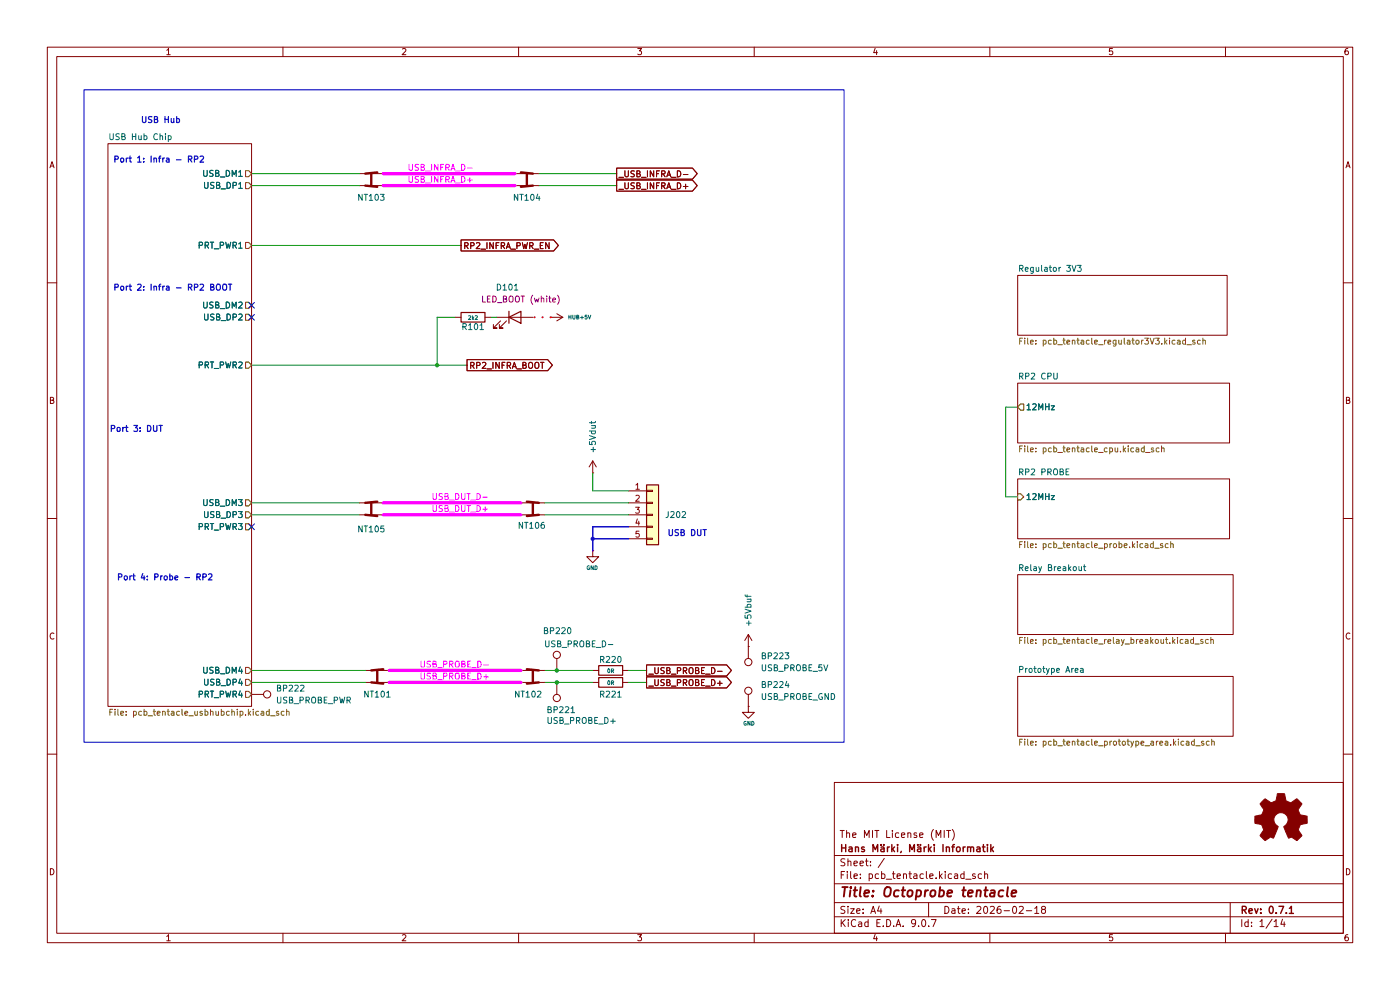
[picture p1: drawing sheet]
(kicad_sch
 (version 20250114)
 (generator "eeschema")
 (generator_version "9.0")
 (paper "A4")
 (title_block
  (title "Octoprobe tentacle")
  (date "2026-02-18")
  (rev "0.7.1")
  (company "Hans Märki, Märki Informatik")
  (comment 1 "The MIT License (MIT)"))
 (lib_symbols
  (symbol "00_project_library:+5Vbuf"
   (power)
   (pin_numbers (hide yes))
   (pin_names
    (offset 0) (hide yes)) (exclude_from_sim no) (in_bom yes) (on_board yes)
   (property "Reference" "#PWR" (at 0 -3.81 0) (effects (font (size 1.27 1.27)) (hide yes)))
   (property "Value" "+5Vbuf" (at 0 3.556 0) (effects (font (size 1.27 1.27))))
   (property "Footprint" "" (at 0 0 0) (effects (font (size 1.27 1.27)) (hide yes)))
   (property "Datasheet" "" (at 0 0 0) (effects (font (size 1.27 1.27)) (hide yes)))
   (property "Description" "" (at 0 0 0) (effects (font (size 1.27 1.27)) (hide yes)))
   (symbol "+5Vbuf_0_1"
    (polyline (pts (xy -0.762 1.27) (xy 0 2.54)) (stroke (width 0) (type default)) (fill (type none)))
    (polyline (pts (xy 0 2.54) (xy 0.762 1.27)) (stroke (width 0) (type default)) (fill (type none)))
    (polyline (pts (xy 0 0) (xy 0 2.54)) (stroke (width 0) (type default)) (fill (type none))))
   (symbol "+5Vbuf_1_1"
    (pin power_in line (at 0 0 90) (length 0) (name "~" (effects (font (size 1.27 1.27)))) (number "1" (effects (font (size 1.27 1.27))))))
   (embedded_fonts no))
  (symbol "00_project_library:+5Vdut"
   (power)
   (pin_numbers (hide yes))
   (pin_names
    (offset 0) (hide yes)) (exclude_from_sim no) (in_bom yes) (on_board yes)
   (property "Reference" "#PWR" (at 0 -3.81 0) (effects (font (size 1.27 1.27)) (hide yes)))
   (property "Value" "+5Vdut" (at 0 3.556 0) (effects (font (size 1.27 1.27))))
   (property "Footprint" "" (at 0 0 0) (effects (font (size 1.27 1.27)) (hide yes)))
   (property "Datasheet" "" (at 0 0 0) (effects (font (size 1.27 1.27)) (hide yes)))
   (property "Description" "" (at 0 0 0) (effects (font (size 1.27 1.27)) (hide yes)))
   (symbol "+5Vdut_0_1"
    (polyline (pts (xy -0.762 1.27) (xy 0 2.54)) (stroke (width 0) (type default)) (fill (type none)))
    (polyline (pts (xy 0 2.54) (xy 0.762 1.27)) (stroke (width 0) (type default)) (fill (type none)))
    (polyline (pts (xy 0 0) (xy 0 2.54)) (stroke (width 0) (type default)) (fill (type none))))
   (symbol "+5Vdut_1_1"
    (pin power_in line (at 0 0 90) (length 0) (name "~" (effects (font (size 1.27 1.27)))) (number "1" (effects (font (size 1.27 1.27))))))
   (embedded_fonts no))
  (symbol "00_project_library:HUB+5V"
   (power)
   (pin_numbers (hide yes))
   (pin_names
    (offset 0) (hide yes)) (exclude_from_sim no) (in_bom yes) (on_board yes)
   (property "Reference" "#PWR" (at 0 -3.81 0) (effects (font (size 1.27 1.27)) (hide yes)))
   (property "Value" "HUB+5V" (at 0 3.556 0) (effects (font (size 1.27 1.27))))
   (property "Footprint" "" (at 0 0 0) (effects (font (size 1.27 1.27)) (hide yes)))
   (property "Datasheet" "" (at 0 0 0) (effects (font (size 1.27 1.27)) (hide yes)))
   (property "Description" "" (at 0 0 0) (effects (font (size 1.27 1.27)) (hide yes)))
   (symbol "HUB+5V_0_1"
    (polyline (pts (xy -0.762 1.27) (xy 0 2.54)) (stroke (width 0) (type default)) (fill (type none)))
    (polyline (pts (xy 0 2.54) (xy 0.762 1.27)) (stroke (width 0) (type default)) (fill (type none)))
    (polyline (pts (xy 0 0) (xy 0 2.54)) (stroke (width 0) (type default)) (fill (type none))))
   (symbol "HUB+5V_1_1"
    (pin power_in line (at 0 0 90) (length 0) (name "~" (effects (font (size 1.27 1.27)))) (number "1" (effects (font (size 1.27 1.27))))))
   (embedded_fonts no))
  (symbol "00_project_library:LED WHITE"
   (pin_numbers (hide yes))
   (pin_names
    (offset 1.016) (hide yes)) (exclude_from_sim no) (in_bom yes) (on_board yes)
   (property "Reference" "D" (at 0 2.54 0) (effects (font (size 1.27 1.27))))
   (property "Value" "LED WHITE" (at 0 -2.54 0) (effects (font (size 1.27 1.27))))
   (property "Footprint" "LED_SMD:LED_0805_2012Metric" (at 0 0 0) (effects (font (size 1.27 1.27)) (hide yes)))
   (property "Datasheet" "~" (at 0 0 0) (effects (font (size 1.27 1.27)) (hide yes)))
   (property "Description" "Light emitting diode" (at 0 0 0) (effects (font (size 1.27 1.27)) (hide yes)))
   (property "JLC" "C34499" (at 0 0 0) (effects (font (size 1.27 1.27)) (hide yes)))
   (symbol "LED WHITE_0_1"
    (polyline (pts (xy -3.048 -0.762) (xy -4.572 -2.286) (xy -3.81 -2.286) (xy -4.572 -2.286) (xy -4.572 -1.524)) (stroke (width 0) (type default)) (fill (type none)))
    (polyline (pts (xy -1.778 -0.762) (xy -3.302 -2.286) (xy -2.54 -2.286) (xy -3.302 -2.286) (xy -3.302 -1.524)) (stroke (width 0) (type default)) (fill (type none)))
    (polyline (pts (xy -1.27 0) (xy 1.27 0)) (stroke (width 0) (type default)) (fill (type none)))
    (polyline (pts (xy -1.27 -1.27) (xy -1.27 1.27)) (stroke (width 0.254) (type default)) (fill (type none)))
    (polyline (pts (xy 1.27 -1.27) (xy 1.27 1.27) (xy -1.27 0) (xy 1.27 -1.27)) (stroke (width 0.254) (type default)) (fill (type none))))
   (symbol "LED WHITE_1_1"
    (pin passive line (at -3.81 0 0) (length 2.54) (name "K" (effects (font (size 1.27 1.27)))) (number "1" (effects (font (size 1.27 1.27)))))
    (pin passive line (at 3.81 0 180) (length 2.54) (name "A" (effects (font (size 1.27 1.27)))) (number "2" (effects (font (size 1.27 1.27))))))
   (embedded_fonts no))
  (symbol "00_project_library:octoprobe_NetTie_USB_Differential"
   (pin_numbers (hide yes))
   (pin_names
    (offset 0) (hide yes)) (exclude_from_sim no) (in_bom no) (on_board yes)
   (property "Reference" "NT" (at 0 1.27 0) (effects (font (size 1.27 1.27))))
   (property "Value" "octoprobe_NetTie_USB_Differential" (at -5.08 -10.16 0) (effects (font (size 1.27 1.27)) (hide yes)))
   (property "Footprint" "00_project_library:octoprobe_NetTie_USB_Differential" (at -5.08 -7.62 0) (effects (font (size 1.27 1.27)) (hide yes)))
   (property "Datasheet" "~" (at 0 0 0) (effects (font (size 1.27 1.27)) (hide yes)))
   (property "Description" "Net tie, 4 pins" (at 6.35 -12.7 0) (effects (font (size 1.27 1.27)) (hide yes)))
   (symbol "octoprobe_NetTie_USB_Differential_0_1"
    (polyline (pts (xy -1.27 0) (xy 1.27 0.254)) (stroke (width 0.508) (type default)) (fill (type none)))
    (polyline (pts (xy -1.27 -2.54) (xy 1.27 -2.794)) (stroke (width 0.508) (type default)) (fill (type none)))
    (polyline (pts (xy 0 -2.54) (xy 0 0)) (stroke (width 0.508) (type default)) (fill (type none))))
   (symbol "octoprobe_NetTie_USB_Differential_1_1"
    (pin passive line (at -2.54 0 0) (length 2.54) (name "1" (effects (font (size 1.27 1.27)))) (number "1" (effects (font (size 1.27 1.27)))))
    (pin passive line (at -2.54 -2.54 0) (length 2.54) (name "3" (effects (font (size 1.27 1.27)))) (number "3" (effects (font (size 1.27 1.27)))))
    (pin passive line (at 2.54 0 180) (length 2.54) (name "2" (effects (font (size 1.27 1.27)))) (number "2" (effects (font (size 1.27 1.27)))))
    (pin passive line (at 2.54 -2.54 180) (length 2.54) (name "4" (effects (font (size 1.27 1.27)))) (number "4" (effects (font (size 1.27 1.27))))))
   (embedded_fonts no))
  (symbol "00_project_library:octoprobe_breakout_BP"
   (pin_numbers (hide yes))
   (pin_names
    (offset 0.762) (hide yes)) (exclude_from_sim no) (in_bom yes) (on_board yes)
   (property "Reference" "BP" (at 0 6.858 0) (effects (font (size 1.27 1.27))))
   (property "Value" "octoprobe_prototype_board" (at 0 5.08 0) (effects (font (size 1.27 1.27))))
   (property "Footprint" "00_project_library:octoprobe_breakout_PB" (at 5.08 0 0) (effects (font (size 1.27 1.27)) (hide yes)))
   (property "Datasheet" "https://www.roth-elektronik.com/de/produkte/detail/artnr/RE233-LF/category/Laborkarten+Dual+Inline" (at 5.08 0 0) (effects (font (size 1.27 1.27)) (hide yes)))
   (property "Description" "Octoprobe Prototype Board" (at 0 0 0) (effects (font (size 1.27 1.27)) (hide yes)))
   (symbol "octoprobe_breakout_BP_0_1"
    (circle (center 0 3.302) (radius 0.762) (stroke (width 0) (type default)) (fill (type none))))
   (symbol "octoprobe_breakout_BP_1_1"
    (pin passive line (at 0 0 90) (length 2.54) (name "1" (effects (font (size 1.27 1.27)))) (number "1" (effects (font (size 1.27 1.27))))))
   (embedded_fonts no))
  (symbol "Connector_Generic:Conn_01x05"
   (pin_names
    (offset 1.016) (hide yes)) (exclude_from_sim no) (in_bom yes) (on_board yes)
   (property "Reference" "J" (at 0 7.62 0) (effects (font (size 1.27 1.27))))
   (property "Value" "Conn_01x05" (at 0 -7.62 0) (effects (font (size 1.27 1.27))))
   (property "Footprint" "" (at 0 0 0) (effects (font (size 1.27 1.27)) (hide yes)))
   (property "Datasheet" "~" (at 0 0 0) (effects (font (size 1.27 1.27)) (hide yes)))
   (property "Description" "Generic connector, single row, 01x05, script generated (kicad-library-utils/schlib/autogen/connector/)" (at 0 0 0) (effects (font (size 1.27 1.27)) (hide yes)))
   (symbol "Conn_01x05_1_1"
    (rectangle (start -1.27 6.35) (end 1.27 -6.35) (stroke (width 0.254) (type default)) (fill (type background)))
    (rectangle (start -1.27 5.207) (end 0 4.953) (stroke (width 0.1524) (type default)) (fill (type none)))
    (rectangle (start -1.27 2.667) (end 0 2.413) (stroke (width 0.1524) (type default)) (fill (type none)))
    (rectangle (start -1.27 0.127) (end 0 -0.127) (stroke (width 0.1524) (type default)) (fill (type none)))
    (rectangle (start -1.27 -2.413) (end 0 -2.667) (stroke (width 0.1524) (type default)) (fill (type none)))
    (rectangle (start -1.27 -4.953) (end 0 -5.207) (stroke (width 0.1524) (type default)) (fill (type none)))
    (pin passive line (at -5.08 5.08 0) (length 3.81) (name "Pin_1" (effects (font (size 1.27 1.27)))) (number "1" (effects (font (size 1.27 1.27)))))
    (pin passive line (at -5.08 2.54 0) (length 3.81) (name "Pin_2" (effects (font (size 1.27 1.27)))) (number "2" (effects (font (size 1.27 1.27)))))
    (pin passive line (at -5.08 0 0) (length 3.81) (name "Pin_3" (effects (font (size 1.27 1.27)))) (number "3" (effects (font (size 1.27 1.27)))))
    (pin passive line (at -5.08 -2.54 0) (length 3.81) (name "Pin_4" (effects (font (size 1.27 1.27)))) (number "4" (effects (font (size 1.27 1.27)))))
    (pin passive line (at -5.08 -5.08 0) (length 3.81) (name "Pin_5" (effects (font (size 1.27 1.27)))) (number "5" (effects (font (size 1.27 1.27))))))
   (embedded_fonts no))
  (symbol "Device:R"
   (pin_numbers (hide yes))
   (pin_names
    (offset 0)) (exclude_from_sim no) (in_bom yes) (on_board yes)
   (property "Reference" "R" (at 2.032 0 90) (effects (font (size 1.27 1.27))))
   (property "Value" "R" (at 0 0 90) (effects (font (size 1.27 1.27))))
   (property "Footprint" "" (at -1.778 0 90) (effects (font (size 1.27 1.27)) (hide yes)))
   (property "Datasheet" "~" (at 0 0 0) (effects (font (size 1.27 1.27)) (hide yes)))
   (property "Description" "Resistor" (at 0 0 0) (effects (font (size 1.27 1.27)) (hide yes)))
   (symbol "R_0_1"
    (rectangle (start -1.016 -2.54) (end 1.016 2.54) (stroke (width 0.254) (type default)) (fill (type none))))
   (symbol "R_1_1"
    (pin passive line (at 0 3.81 270) (length 1.27) (name "~" (effects (font (size 1.27 1.27)))) (number "1" (effects (font (size 1.27 1.27)))))
    (pin passive line (at 0 -3.81 90) (length 1.27) (name "~" (effects (font (size 1.27 1.27)))) (number "2" (effects (font (size 1.27 1.27))))))
   (embedded_fonts no))
  (symbol "Graphic:Logo_Open_Hardware_Small" (exclude_from_sim no) (in_bom no) (on_board no)
   (property "Reference" "#SYM" (at 0 6.985 0) (effects (font (size 1.27 1.27)) (hide yes)))
   (property "Value" "Logo_Open_Hardware_Small" (at 0 -5.715 0) (effects (font (size 1.27 1.27)) (hide yes)))
   (property "Footprint" "" (at 0 0 0) (effects (font (size 1.27 1.27)) (hide yes)))
   (property "Datasheet" "~" (at 0 0 0) (effects (font (size 1.27 1.27)) (hide yes)))
   (property "Description" "Open Hardware logo, small" (at 0 0 0) (effects (font (size 1.27 1.27)) (hide yes)))
   (property "Sim.Enable" "0" (at 0 0 0) (effects (font (size 1.27 1.27)) (hide yes)))
   (symbol "Logo_Open_Hardware_Small_0_1"
    (polyline (pts (xy 3.3528 -4.3434) (xy 3.302 -4.318) (xy 3.175 -4.2418) (xy 2.9972 -4.1148) (xy 2.7686 -3.9624) (xy 2.54 -3.81) (xy 2.3622 -3.7084) (xy 2.2352 -3.6068) (xy 2.1844 -3.5814) (xy 2.159 -3.6068) (xy 2.0574 -3.6576) (xy 1.905 -3.7338) (xy 1.8034 -3.7846) (xy 1.6764 -3.8354) (xy 1.6002 -3.8354) (xy 1.6002 -3.8354) (xy 1.5494 -3.7338) (xy 1.4732 -3.5306) (xy 1.3462 -3.302) (xy 1.2446 -3.0226) (xy 1.1176 -2.7178) (xy 0.9652 -2.413) (xy 0.8636 -2.1082) (xy 0.7366 -1.8288) (xy 0.6604 -1.6256) (xy 0.6096 -1.4732) (xy 0.5842 -1.397) (xy 0.5842 -1.397) (xy 0.6604 -1.3208) (xy 0.7874 -1.2446) (xy 1.0414 -1.016) (xy 1.2954 -0.6858) (xy 1.4478 -0.3302) (xy 1.524 0.0762) (xy 1.4732 0.4572) (xy 1.3208 0.8128) (xy 1.0668 1.143) (xy 0.762 1.3716) (xy 0.4064 1.524) (xy 0 1.5748) (xy -0.381 1.5494) (xy -0.7366 1.397) (xy -1.0668 1.143) (xy -1.2192 0.9906) (xy -1.397 0.6604) (xy -1.524 0.3048) (xy -1.524 0.2286) (xy -1.4986 -0.1778) (xy -1.397 -0.5334) (xy -1.1938 -0.8636) (xy -0.9144 -1.143) (xy -0.8636 -1.1684) (xy -0.7366 -1.27) (xy -0.635 -1.3462) (xy -0.5842 -1.397) (xy -1.0668 -2.5908) (xy -1.143 -2.794) (xy -1.2954 -3.1242) (xy -1.397 -3.4036) (xy -1.4986 -3.6322) (xy -1.5748 -3.7846) (xy -1.6002 -3.8354) (xy -1.6002 -3.8354) (xy -1.651 -3.8354) (xy -1.7272 -3.81) (xy -1.905 -3.7338) (xy -2.0066 -3.683) (xy -2.1336 -3.6068) (xy -2.2098 -3.5814) (xy -2.2606 -3.6068) (xy -2.3622 -3.683) (xy -2.54 -3.81) (xy -2.7686 -3.9624) (xy -2.9718 -4.0894) (xy -3.1496 -4.2164) (xy -3.302 -4.318) (xy -3.3528 -4.3434) (xy -3.3782 -4.3434) (xy -3.429 -4.318) (xy -3.5306 -4.2164) (xy -3.7084 -4.064) (xy -3.937 -3.8354) (xy -3.9624 -3.81) (xy -4.1656 -3.6068) (xy -4.318 -3.4544) (xy -4.4196 -3.3274) (xy -4.445 -3.2766) (xy -4.445 -3.2766) (xy -4.4196 -3.2258) (xy -4.318 -3.0734) (xy -4.2164 -2.8956) (xy -4.064 -2.667) (xy -3.6576 -2.0828) (xy -3.8862 -1.5494) (xy -3.937 -1.3716) (xy -4.0386 -1.1684) (xy -4.0894 -1.0414) (xy -4.1148 -0.9652) (xy -4.191 -0.9398) (xy -4.318 -0.9144) (xy -4.5466 -0.8636) (xy -4.8006 -0.8128) (xy -5.0546 -0.7874) (xy -5.2578 -0.7366) (xy -5.4356 -0.7112) (xy -5.5118 -0.6858) (xy -5.5118 -0.6858) (xy -5.5372 -0.635) (xy -5.5372 -0.5588) (xy -5.5372 -0.4318) (xy -5.5626 -0.2286) (xy -5.5626 0.0762) (xy -5.5626 0.127) (xy -5.5372 0.4064) (xy -5.5372 0.635) (xy -5.5372 0.762) (xy -5.5372 0.8382) (xy -5.5372 0.8382) (xy -5.461 0.8382) (xy -5.3086 0.889) (xy -5.08 0.9144) (xy -4.826 0.9652) (xy -4.8006 0.9906) (xy -4.5466 1.0414) (xy -4.318 1.0668) (xy -4.1656 1.1176) (xy -4.0894 1.143) (xy -4.0894 1.143) (xy -4.0386 1.2446) (xy -3.9624 1.4224) (xy -3.8608 1.6256) (xy -3.7846 1.8288) (xy -3.7084 2.0066) (xy -3.6576 2.159) (xy -3.6322 2.2098) (xy -3.6322 2.2098) (xy -3.683 2.286) (xy -3.7592 2.413) (xy -3.8862 2.5908) (xy -4.064 2.8194) (xy -4.064 2.8448) (xy -4.2164 3.0734) (xy -4.3434 3.2512) (xy -4.4196 3.3782) (xy -4.445 3.4544) (xy -4.445 3.4544) (xy -4.3942 3.5052) (xy -4.2926 3.6322) (xy -4.1148 3.81) (xy -3.937 4.0132) (xy -3.8608 4.064) (xy -3.6576 4.2926) (xy -3.5052 4.4196) (xy -3.4036 4.4958) (xy -3.3528 4.5212) (xy -3.3528 4.5212) (xy -3.302 4.4704) (xy -3.1496 4.3688) (xy -2.9718 4.2418) (xy -2.7432 4.0894) (xy -2.7178 4.0894) (xy -2.4892 3.937) (xy -2.3114 3.81) (xy -2.1844 3.7084) (xy -2.1336 3.683) (xy -2.1082 3.683) (xy -2.032 3.7084) (xy -1.8542 3.7592) (xy -1.6764 3.8354) (xy -1.4732 3.937) (xy -1.27 4.0132) (xy -1.143 4.064) (xy -1.0668 4.1148) (xy -1.0668 4.1148) (xy -1.0414 4.191) (xy -1.016 4.3434) (xy -0.9652 4.572) (xy -0.9144 4.8514) (xy -0.889 4.9022) (xy -0.8382 5.1562) (xy -0.8128 5.3848) (xy -0.7874 5.5372) (xy -0.762 5.588) (xy -0.7112 5.6134) (xy -0.5842 5.6134) (xy -0.4064 5.6134) (xy -0.1524 5.6134) (xy 0.0762 5.6134) (xy 0.3302 5.6134) (xy 0.5334 5.6134) (xy 0.6858 5.588) (xy 0.7366 5.588) (xy 0.7366 5.588) (xy 0.762 5.5118) (xy 0.8128 5.334) (xy 0.8382 5.1054) (xy 0.9144 4.826) (xy 0.9144 4.7752) (xy 0.9652 4.5212) (xy 1.016 4.2926) (xy 1.0414 4.1402) (xy 1.0668 4.0894) (xy 1.0668 4.0894) (xy 1.1938 4.0386) (xy 1.3716 3.9624) (xy 1.5748 3.8608) (xy 2.0828 3.6576) (xy 2.7178 4.0894) (xy 2.7686 4.1402) (xy 2.9972 4.2926) (xy 3.175 4.4196) (xy 3.302 4.4958) (xy 3.3782 4.5212) (xy 3.3782 4.5212) (xy 3.429 4.4704) (xy 3.556 4.3434) (xy 3.7338 4.191) (xy 3.9116 3.9878) (xy 4.064 3.8354) (xy 4.2418 3.6576) (xy 4.3434 3.556) (xy 4.4196 3.4798) (xy 4.4196 3.429) (xy 4.4196 3.4036) (xy 4.3942 3.3274) (xy 4.2926 3.2004) (xy 4.1656 2.9972) (xy 4.0132 2.794) (xy 3.8862 2.5908) (xy 3.7592 2.3876) (xy 3.6576 2.2352) (xy 3.6322 2.159) (xy 3.6322 2.1336) (xy 3.683 2.0066) (xy 3.7592 1.8288) (xy 3.8608 1.6002) (xy 4.064 1.1176) (xy 4.3942 1.0414) (xy 4.5974 1.016) (xy 4.8768 0.9652) (xy 5.1308 0.9144) (xy 5.5372 0.8382) (xy 5.5626 -0.6604) (xy 5.4864 -0.6858) (xy 5.4356 -0.6858) (xy 5.2832 -0.7366) (xy 5.0546 -0.762) (xy 4.8006 -0.8128) (xy 4.5974 -0.8636) (xy 4.3688 -0.9144) (xy 4.2164 -0.9398) (xy 4.1402 -0.9398) (xy 4.1148 -0.9652) (xy 4.064 -1.0668) (xy 3.9878 -1.2446) (xy 3.9116 -1.4478) (xy 3.81 -1.651) (xy 3.7338 -1.8542) (xy 3.683 -2.0066) (xy 3.6576 -2.0828) (xy 3.683 -2.1336) (xy 3.7846 -2.2606) (xy 3.8862 -2.4638) (xy 4.0386 -2.667) (xy 4.191 -2.8956) (xy 4.318 -3.0734) (xy 4.3942 -3.2004) (xy 4.445 -3.2766) (xy 4.4196 -3.3274) (xy 4.3434 -3.429) (xy 4.1656 -3.5814) (xy 3.937 -3.8354) (xy 3.8862 -3.8608) (xy 3.683 -4.064) (xy 3.5306 -4.2164) (xy 3.4036 -4.318) (xy 3.3528 -4.3434)) (stroke (width 0) (type default)) (fill (type outline))))
   (embedded_fonts no))
  (symbol "power:GND"
   (power)
   (pin_numbers (hide yes))
   (pin_names
    (offset 0) (hide yes)) (exclude_from_sim no) (in_bom yes) (on_board yes)
   (property "Reference" "#PWR" (at 0 -6.35 0) (effects (font (size 1.27 1.27)) (hide yes)))
   (property "Value" "GND" (at 0 -3.81 0) (effects (font (size 1.27 1.27))))
   (property "Footprint" "" (at 0 0 0) (effects (font (size 1.27 1.27)) (hide yes)))
   (property "Datasheet" "" (at 0 0 0) (effects (font (size 1.27 1.27)) (hide yes)))
   (property "Description" "Power symbol creates a global label with name \"GND\" , ground" (at 0 0 0) (effects (font (size 1.27 1.27)) (hide yes)))
   (symbol "GND_0_1"
    (polyline (pts (xy 0 0) (xy 0 -1.27) (xy 1.27 -1.27) (xy 0 -2.54) (xy -1.27 -1.27) (xy 0 -1.27)) (stroke (width 0) (type default)) (fill (type none))))
   (symbol "GND_1_1"
    (pin power_in line (at 0 0 270) (length 0) (name "~" (effects (font (size 1.27 1.27)))) (number "1" (effects (font (size 1.27 1.27))))))
   (embedded_fonts no)))
 (rectangle
  (start 17.78 19.05)
  (end 179.07 157.48)
  (stroke (width 0) (type default))
  (fill (type none)))
 (text "Port 2: Infra - RP2 BOOT"
  (exclude_from_sim no)
  (at 23.876 61.976 0)
  (effects (font (size 1.27 1.27) (thickness 0.254)
    (bold yes)) (justify left bottom)))
 (text "Port 4: Probe - RP2"
  (exclude_from_sim no)
  (at 24.638 123.444 0)
  (effects (font (size 1.27 1.27) (thickness 0.254)
    (bold yes)) (justify left bottom)))
 (text "Port 3: DUT"
  (exclude_from_sim no)
  (at 23.114 91.948 0)
  (effects (font (size 1.27 1.27) (thickness 0.254)
    (bold yes)) (justify left bottom)))
 (text "USB DUT"
  (exclude_from_sim no)
  (at 145.796 114.046 0)
  (effects (font (size 1.27 1.27) (thickness 0.254)
    (bold yes)) (justify bottom)))
 (text "Port 1: Infra - RP2"
  (exclude_from_sim no)
  (at 23.876 34.798 0)
  (effects (font (size 1.27 1.27) (thickness 0.254)
    (bold yes)) (justify left bottom)))
 (text "USB Hub"
  (exclude_from_sim no)
  (at 29.718 26.416 0)
  (effects (font (size 1.27 1.27) (thickness 0.254)
    (bold yes)) (justify left bottom)))
 (junction
  (at 118.11 144.78)
  (diameter 0)
  (color 0 0 0 0))
 (junction
  (at 125.73 114.3)
  (diameter 0)
  (color 0 0 0 0))
 (junction
  (at 118.11 142.24)
  (diameter 0)
  (color 0 0 0 0))
 (junction
  (at 92.71 77.47)
  (diameter 0)
  (color 0 0 0 0))
 (no_connect
  (at 53.34 67.31))
 (no_connect
  (at 53.34 64.77))
 (no_connect
  (at 53.34 111.76))
 (wire
  (pts (xy 97.79 52.07) (xy 53.34 52.07))
  (stroke (width 0) (type default)))
 (wire
  (pts (xy 81.28 39.37) (xy 109.22 39.37))
  (stroke (width 0) (type default)))
 (wire
  (pts (xy 125.73 104.14) (xy 133.35 104.14))
  (stroke (width 0) (type default)))
 (wire
  (pts (xy 213.36 86.36) (xy 213.36 105.41))
  (stroke (width 0) (type default)))
 (wire
  (pts (xy 125.73 111.76) (xy 125.73 114.3))
  (stroke (width 0) (type default)))
 (wire
  (pts (xy 213.36 86.36) (xy 215.9 86.36))
  (stroke (width 0) (type default)))
 (wire
  (pts (xy 53.34 106.68) (xy 76.2 106.68))
  (stroke (width 0) (type default)))
 (wire
  (pts (xy 92.71 67.31) (xy 92.71 77.47))
  (stroke (width 0) (type default)))
 (wire
  (pts (xy 118.11 142.24) (xy 125.73 142.24))
  (stroke (width 0) (type default)))
 (wire
  (pts (xy 92.71 77.47) (xy 99.06 77.47))
  (stroke (width 0) (type default)))
 (wire
  (pts (xy 81.28 109.22) (xy 110.49 109.22))
  (stroke (width 0) (type default)))
 (wire
  (pts (xy 82.55 142.24) (xy 110.49 142.24))
  (stroke (width 0) (type default)))
 (wire
  (pts (xy 115.57 109.22) (xy 133.35 109.22))
  (stroke (width 0) (type default)))
 (wire
  (pts (xy 53.34 77.47) (xy 92.71 77.47))
  (stroke (width 0) (type default)))
 (wire
  (pts (xy 125.73 111.76) (xy 133.35 111.76))
  (stroke (width 0) (type default)))
 (wire
  (pts (xy 82.55 144.78) (xy 110.49 144.78))
  (stroke (width 0) (type default)))
 (wire
  (pts (xy 133.35 144.78) (xy 137.16 144.78))
  (stroke (width 0) (type default)))
 (wire
  (pts (xy 53.34 36.83) (xy 76.2 36.83))
  (stroke (width 0) (type default)))
 (wire
  (pts (xy 116.84 67.31) (xy 113.03 67.31))
  (stroke (width 0) (type default)))
 (wire
  (pts (xy 81.28 106.68) (xy 110.49 106.68))
  (stroke (width 0) (type default)))
 (wire
  (pts (xy 125.73 100.33) (xy 125.73 104.14))
  (stroke (width 0) (type default)))
 (wire
  (pts (xy 105.41 67.31) (xy 104.14 67.31))
  (stroke (width 0) (type default)))
 (wire
  (pts (xy 125.73 114.3) (xy 125.73 116.84))
  (stroke (width 0) (type default)))
 (wire
  (pts (xy 213.36 105.41) (xy 215.9 105.41))
  (stroke (width 0) (type default)))
 (wire
  (pts (xy 81.28 36.83) (xy 109.22 36.83))
  (stroke (width 0) (type default)))
 (wire
  (pts (xy 133.35 142.24) (xy 137.16 142.24))
  (stroke (width 0) (type default)))
 (wire
  (pts (xy 114.3 39.37) (xy 130.81 39.37))
  (stroke (width 0) (type default)))
 (wire
  (pts (xy 53.34 39.37) (xy 76.2 39.37))
  (stroke (width 0) (type default)))
 (wire
  (pts (xy 53.34 144.78) (xy 77.47 144.78))
  (stroke (width 0) (type default)))
 (wire
  (pts (xy 53.34 109.22) (xy 76.2 109.22))
  (stroke (width 0) (type default)))
 (wire
  (pts (xy 114.3 36.83) (xy 130.81 36.83))
  (stroke (width 0) (type default)))
 (wire
  (pts (xy 53.34 142.24) (xy 77.47 142.24))
  (stroke (width 0) (type default)))
 (wire
  (pts (xy 118.11 144.78) (xy 125.73 144.78))
  (stroke (width 0) (type default)))
 (wire
  (pts (xy 115.57 144.78) (xy 118.11 144.78))
  (stroke (width 0) (type default)))
 (wire
  (pts (xy 125.73 114.3) (xy 133.35 114.3))
  (stroke (width 0) (type default)))
 (wire
  (pts (xy 115.57 142.24) (xy 118.11 142.24))
  (stroke (width 0) (type default)))
 (wire
  (pts (xy 92.71 67.31) (xy 96.52 67.31))
  (stroke (width 0) (type default)))
 (wire
  (pts (xy 115.57 106.68) (xy 133.35 106.68))
  (stroke (width 0) (type default)))
 (label "USB_INFRA_D-"
  (at 86.36 36.83 0)
  (effects (font (size 1.27 1.27)) (justify left bottom)))
 (label "USB_PROBE_D+"
  (at 88.9 144.78 0)
  (effects (font (size 1.27 1.27)) (justify left bottom)))
 (label "USB_PROBE_D-"
  (at 88.9 142.24 0)
  (effects (font (size 1.27 1.27)) (justify left bottom)))
 (label "USB_DUT_D-"
  (at 91.44 106.68 0)
  (effects (font (size 1.27 1.27)) (justify left bottom)))
 (label "USB_INFRA_D+"
  (at 86.36 39.37 0)
  (effects (font (size 1.27 1.27)) (justify left bottom)))
 (label "USB_DUT_D+"
  (at 91.44 109.22 0)
  (effects (font (size 1.27 1.27)) (justify left bottom)))
 (global_label "RP2_INFRA_PWR_EN"
  (shape output)
  (at 97.79 52.07 0)
  (fields_autoplaced yes)
  (effects (font (size 1.27 1.27)) (justify left))
  (property "Intersheetrefs" "${INTERSHEET_REFS}" (at 119.376 52.07 0) (effects (font (size 1.27 1.27)) (justify left) (hide yes))))
 (global_label "_USB_PROBE_D-"
  (shape output)
  (at 137.16 142.24 0)
  (fields_autoplaced yes)
  (effects (font (size 1.27 1.27)) (justify left))
  (property "Intersheetrefs" "${INTERSHEET_REFS}" (at 154.9964 142.24 0) (effects (font (size 1.27 1.27)) (justify left) (hide yes))))
 (global_label "_USB_PROBE_D+"
  (shape output)
  (at 137.16 144.78 0)
  (fields_autoplaced yes)
  (effects (font (size 1.27 1.27)) (justify left))
  (property "Intersheetrefs" "${INTERSHEET_REFS}" (at 154.9964 144.78 0) (effects (font (size 1.27 1.27)) (justify left) (hide yes))))
 (global_label "_USB_INFRA_D+"
  (shape output)
  (at 130.81 39.37 0)
  (fields_autoplaced yes)
  (effects (font (size 1.27 1.27)) (justify left))
  (property "Intersheetrefs" "${INTERSHEET_REFS}" (at 147.7394 39.37 0) (effects (font (size 1.27 1.27)) (justify left) (hide yes))))
 (global_label "RP2_INFRA_BOOT"
  (shape output)
  (at 99.06 77.47 0)
  (fields_autoplaced yes)
  (effects (font (size 1.27 1.27)) (justify left))
  (property "Intersheetrefs" "${INTERSHEET_REFS}" (at 118.1061 77.47 0) (effects (font (size 1.27 1.27)) (justify left) (hide yes))))
 (global_label "_USB_INFRA_D-"
  (shape output)
  (at 130.81 36.83 0)
  (fields_autoplaced yes)
  (effects (font (size 1.27 1.27)) (justify left))
  (property "Intersheetrefs" "${INTERSHEET_REFS}" (at 147.7394 36.83 0) (effects (font (size 1.27 1.27)) (justify left) (hide yes))))
 (symbol
  (lib_id "00_project_library:octoprobe_breakout_BP")
  (at 158.75 137.16 180)
  (unit 1)
  (exclude_from_sim no)
  (in_bom no)
  (on_board yes)
  (dnp no)
  (fields_autoplaced yes)
  (property "Reference" "BP223" (at 161.29 139.1919 0) (effects (font (size 1.27 1.27)) (justify right)))
  (property "Value" "USB_PROBE_5V" (at 161.29 141.7319 0) (effects (font (size 1.27 1.27)) (justify right)))
  (property "Footprint" "00_project_library:octoprobe_breakout_PB" (at 153.67 137.16 0) (effects (font (size 1.27 1.27)) (hide yes)))
  (property "Datasheet" "https://www.roth-elektronik.com/de/produkte/detail/artnr/RE233-LF/category/Laborkarten+Dual+Inline" (at 153.67 137.16 0) (effects (font (size 1.27 1.27)) (hide yes)))
  (property "Description" "Octoprobe Prototype Board" (at 158.75 137.16 0) (effects (font (size 1.27 1.27)) (hide yes)))
  (pin "1"))
 (symbol
  (lib_id "00_project_library:octoprobe_NetTie_USB_Differential")
  (at 78.74 109.22 0)
  (mirror x)
  (unit 1)
  (exclude_from_sim no)
  (in_bom no)
  (on_board yes)
  (dnp no)
  (property "Reference" "NT105" (at 78.74 112.268 0) (effects (font (size 1.27 1.27))))
  (property "Value" "octoprobe_NetTie_USB_Differential" (at 78.74 111.76 0) (effects (font (size 1.27 1.27)) (hide yes)))
  (property "Footprint" "00_project_library:octoprobe_NetTie_USB_Differential" (at 73.66 101.6 0) (effects (font (size 1.27 1.27)) (hide yes)))
  (property "Datasheet" "~" (at 78.74 109.22 0) (effects (font (size 1.27 1.27)) (hide yes)))
  (property "Description" "Net tie, 4 pins" (at 85.09 96.52 0) (effects (font (size 1.27 1.27)) (hide yes)))
  (pin "3")
  (pin "4")
  (pin "2")
  (pin "1"))
 (symbol
  (lib_id "Connector_Generic:Conn_01x05")
  (at 138.43 109.22 0)
  (unit 1)
  (exclude_from_sim no)
  (in_bom no)
  (on_board yes)
  (dnp no)
  (fields_autoplaced yes)
  (property "Reference" "J202" (at 140.97 109.2199 0) (effects (font (size 1.27 1.27)) (justify left)))
  (property "Value" "Conn_01x5" (at 140.97 111.7599 0) (effects (font (size 1.27 1.27)) (justify left) (hide yes)))
  (property "Footprint" "00_project_library:PinSocket_1x5_P2.54mm_Vertical_squarepad_USB" (at 138.43 109.22 0) (effects (font (size 1.27 1.27)) (hide yes)))
  (property "Datasheet" "~" (at 138.43 109.22 0) (effects (font (size 1.27 1.27)) (hide yes)))
  (property "Description" "Generic connector, single row, 01x05, script generated (kicad-library-utils/schlib/autogen/connector/)" (at 138.43 109.22 0) (effects (font (size 1.27 1.27)) (hide yes)))
  (pin "2")
  (pin "5")
  (pin "1")
  (pin "4")
  (pin "3"))
 (symbol
  (lib_id "00_project_library:octoprobe_NetTie_USB_Differential")
  (at 113.03 142.24 0)
  (mirror y)
  (unit 1)
  (exclude_from_sim no)
  (in_bom no)
  (on_board yes)
  (dnp no)
  (property "Reference" "NT102" (at 112.014 147.32 0) (effects (font (size 1.27 1.27))))
  (property "Value" "octoprobe_NetTie_USB_Differential" (at 113.03 147.32 0) (effects (font (size 1.27 1.27)) (hide yes)))
  (property "Footprint" "00_project_library:octoprobe_NetTie_USB_Differential" (at 118.11 149.86 0) (effects (font (size 1.27 1.27)) (hide yes)))
  (property "Datasheet" "~" (at 113.03 142.24 0) (effects (font (size 1.27 1.27)) (hide yes)))
  (property "Description" "Net tie, 4 pins" (at 106.68 154.94 0) (effects (font (size 1.27 1.27)) (hide yes)))
  (pin "3")
  (pin "4")
  (pin "2")
  (pin "1"))
 (symbol
  (lib_id "00_project_library:+5Vdut")
  (at 125.73 100.33 0)
  (unit 1)
  (exclude_from_sim no)
  (in_bom yes)
  (on_board yes)
  (dnp no)
  (property "Reference" "#PWR0234" (at 125.73 104.14 0) (effects (font (size 1.27 1.27)) (hide yes)))
  (property "Value" "+5Vdut" (at 125.73 96.266 90) (effects (font (size 1.27 1.27)) (justify left)))
  (property "Footprint" "" (at 125.73 100.33 0) (effects (font (size 1.27 1.27)) (hide yes)))
  (property "Datasheet" "" (at 125.73 100.33 0) (effects (font (size 1.27 1.27)) (hide yes)))
  (property "Description" "Power symbol creates a global label with name \"+3V3dut\"" (at 125.73 100.33 0) (effects (font (size 1.27 1.27)) (hide yes)))
  (pin "1"))
 (symbol
  (lib_id "00_project_library:+5Vbuf")
  (at 158.75 137.16 0)
  (unit 1)
  (exclude_from_sim no)
  (in_bom yes)
  (on_board yes)
  (dnp no)
  (property "Reference" "#PWR0244" (at 158.75 140.97 0) (effects (font (size 1.27 1.27)) (hide yes)))
  (property "Value" "+5Vbuf" (at 158.75 133.096 90) (effects (font (size 1.27 1.27)) (justify left)))
  (property "Footprint" "" (at 158.75 137.16 0) (effects (font (size 1.27 1.27)) (hide yes)))
  (property "Datasheet" "" (at 158.75 137.16 0) (effects (font (size 1.27 1.27)) (hide yes)))
  (property "Description" "Power symbol creates a global label with name \"+5V\"" (at 158.75 137.16 0) (effects (font (size 1.27 1.27)) (hide yes)))
  (pin "1"))
 (symbol
  (lib_id "00_project_library:octoprobe_breakout_BP")
  (at 118.11 142.24 0)
  (unit 1)
  (exclude_from_sim no)
  (in_bom no)
  (on_board yes)
  (dnp no)
  (property "Reference" "BP220" (at 115.062 133.858 0) (effects (font (size 1.27 1.27)) (justify left)))
  (property "Value" "USB_PROBE_D-" (at 115.316 136.652 0) (effects (font (size 1.27 1.27)) (justify left)))
  (property "Footprint" "00_project_library:octoprobe_breakout_PB" (at 123.19 142.24 0) (effects (font (size 1.27 1.27)) (hide yes)))
  (property "Datasheet" "https://www.roth-elektronik.com/de/produkte/detail/artnr/RE233-LF/category/Laborkarten+Dual+Inline" (at 123.19 142.24 0) (effects (font (size 1.27 1.27)) (hide yes)))
  (property "Description" "Octoprobe Prototype Board" (at 118.11 142.24 0) (effects (font (size 1.27 1.27)) (hide yes)))
  (pin "1"))
 (symbol
  (lib_id "Device:R")
  (at 129.54 142.24 270)
  (unit 1)
  (exclude_from_sim no)
  (in_bom yes)
  (on_board yes)
  (dnp no)
  (property "Reference" "R220" (at 129.54 139.954 90) (effects (font (size 1.27 1.27))))
  (property "Value" "0R" (at 129.54 142.3416 90) (effects (font (size 0.8 0.8))))
  (property "Footprint" "Resistor_SMD:R_0603_1608Metric" (at 129.54 140.462 90) (effects (font (size 0.8 0.8)) (hide yes)))
  (property "Datasheet" "~" (at 129.54 142.24 0) (effects (font (size 1.27 1.27)) (hide yes)))
  (property "Description" "" (at 129.54 142.24 0) (effects (font (size 1.27 1.27)) (hide yes)))
  (pin "1")
  (pin "2"))
 (symbol
  (lib_id "00_project_library:octoprobe_breakout_BP")
  (at 118.11 144.78 180)
  (unit 1)
  (exclude_from_sim no)
  (in_bom no)
  (on_board yes)
  (dnp no)
  (property "Reference" "BP221" (at 115.824 150.622 0) (effects (font (size 1.27 1.27)) (justify right)))
  (property "Value" "USB_PROBE_D+" (at 115.824 152.908 0) (effects (font (size 1.27 1.27)) (justify right)))
  (property "Footprint" "00_project_library:octoprobe_breakout_PB" (at 113.03 144.78 0) (effects (font (size 1.27 1.27)) (hide yes)))
  (property "Datasheet" "https://www.roth-elektronik.com/de/produkte/detail/artnr/RE233-LF/category/Laborkarten+Dual+Inline" (at 113.03 144.78 0) (effects (font (size 1.27 1.27)) (hide yes)))
  (property "Description" "Octoprobe Prototype Board" (at 118.11 144.78 0) (effects (font (size 1.27 1.27)) (hide yes)))
  (pin "1"))
 (symbol
  (lib_id "00_project_library:LED WHITE")
  (at 109.22 67.31 0)
  (unit 1)
  (exclude_from_sim no)
  (in_bom yes)
  (on_board yes)
  (dnp no)
  (property "Reference" "D101" (at 107.6325 60.96 0) (effects (font (size 1.27 1.27))))
  (property "Value" "white" (at 107.6325 63.5 0) (effects (font (size 1.27 1.27)) (hide yes)))
  (property "Footprint" "LED_SMD:LED_0805_2012Metric" (at 109.22 67.31 0) (effects (font (size 1.27 1.27)) (hide yes)))
  (property "Datasheet" "~" (at 109.22 67.31 0) (effects (font (size 1.27 1.27)) (hide yes)))
  (property "Description" "Light emitting diode" (at 109.22 67.31 0) (effects (font (size 1.27 1.27)) (hide yes)))
  (property "JLC" "C34499" (at 109.22 67.31 0) (effects (font (size 1.27 1.27)) (hide yes)))
  (property "Label" "LED_BOOT (white)" (at 110.49 63.5 0) (effects (font (size 1.27 1.27))))
  (pin "1")
  (pin "2"))
 (symbol
  (lib_id "00_project_library:octoprobe_NetTie_USB_Differential")
  (at 80.01 144.78 0)
  (mirror x)
  (unit 1)
  (exclude_from_sim no)
  (in_bom no)
  (on_board yes)
  (dnp no)
  (property "Reference" "NT101" (at 80.01 147.32 0) (effects (font (size 1.27 1.27))))
  (property "Value" "octoprobe_NetTie_USB_Differential" (at 80.01 147.32 0) (effects (font (size 1.27 1.27)) (hide yes)))
  (property "Footprint" "00_project_library:octoprobe_NetTie_USB_Differential" (at 74.93 137.16 0) (effects (font (size 1.27 1.27)) (hide yes)))
  (property "Datasheet" "~" (at 80.01 144.78 0) (effects (font (size 1.27 1.27)) (hide yes)))
  (property "Description" "Net tie, 4 pins" (at 86.36 132.08 0) (effects (font (size 1.27 1.27)) (hide yes)))
  (pin "3")
  (pin "4")
  (pin "2")
  (pin "1"))
 (symbol
  (lib_id "00_project_library:octoprobe_breakout_BP")
  (at 158.75 149.86 0)
  (unit 1)
  (exclude_from_sim no)
  (in_bom no)
  (on_board yes)
  (dnp no)
  (fields_autoplaced yes)
  (property "Reference" "BP224" (at 161.29 145.2879 0) (effects (font (size 1.27 1.27)) (justify left)))
  (property "Value" "USB_PROBE_GND" (at 161.29 147.8279 0) (effects (font (size 1.27 1.27)) (justify left)))
  (property "Footprint" "00_project_library:octoprobe_breakout_PB" (at 163.83 149.86 0) (effects (font (size 1.27 1.27)) (hide yes)))
  (property "Datasheet" "https://www.roth-elektronik.com/de/produkte/detail/artnr/RE233-LF/category/Laborkarten+Dual+Inline" (at 163.83 149.86 0) (effects (font (size 1.27 1.27)) (hide yes)))
  (property "Description" "Octoprobe Prototype Board" (at 158.75 149.86 0) (effects (font (size 1.27 1.27)) (hide yes)))
  (pin "1"))
 (symbol
  (lib_id "00_project_library:octoprobe_NetTie_USB_Differential")
  (at 111.76 36.83 0)
  (mirror y)
  (unit 1)
  (exclude_from_sim no)
  (in_bom no)
  (on_board yes)
  (dnp no)
  (property "Reference" "NT104" (at 111.76 41.91 0) (effects (font (size 1.27 1.27))))
  (property "Value" "octoprobe_NetTie_USB_Differential" (at 111.76 41.91 0) (effects (font (size 1.27 1.27)) (hide yes)))
  (property "Footprint" "00_project_library:octoprobe_NetTie_USB_Differential" (at 116.84 44.45 0) (effects (font (size 1.27 1.27)) (hide yes)))
  (property "Datasheet" "~" (at 111.76 36.83 0) (effects (font (size 1.27 1.27)) (hide yes)))
  (property "Description" "Net tie, 4 pins" (at 105.41 49.53 0) (effects (font (size 1.27 1.27)) (hide yes)))
  (pin "3")
  (pin "4")
  (pin "2")
  (pin "1"))
 (symbol
  (lib_id "power:GND")
  (at 158.75 149.86 0)
  (unit 1)
  (exclude_from_sim no)
  (in_bom yes)
  (on_board yes)
  (dnp no)
  (property "Reference" "#PWR0242" (at 158.75 156.21 0) (effects (font (size 0.8 0.8)) (hide yes)))
  (property "Value" "GND" (at 158.877 153.4922 0) (effects (font (size 0.8 0.8))))
  (property "Footprint" "" (at 158.75 149.86 0) (effects (font (size 1.27 1.27)) (hide yes)))
  (property "Datasheet" "" (at 158.75 149.86 0) (effects (font (size 1.27 1.27)) (hide yes)))
  (property "Description" "Power symbol creates a global label with name \"GND\" , ground" (at 158.75 149.86 0) (effects (font (size 1.27 1.27)) (hide yes)))
  (pin "1"))
 (symbol
  (lib_id "00_project_library:HUB+5V")
  (at 116.84 67.31 270)
  (unit 1)
  (exclude_from_sim no)
  (in_bom yes)
  (on_board yes)
  (dnp no)
  (property "Reference" "#PWR0101" (at 113.03 67.31 0) (effects (font (size 0.8 0.8)) (hide yes)))
  (property "Value" "HUB+5V" (at 122.936 67.31 90) (effects (font (size 0.8 0.8))))
  (property "Footprint" "" (at 116.84 67.31 0) (effects (font (size 1.27 1.27)) (hide yes)))
  (property "Datasheet" "" (at 116.84 67.31 0) (effects (font (size 1.27 1.27)) (hide yes)))
  (property "Description" "Power symbol creates a global label with name \"+3V3\"" (at 116.84 67.31 0) (effects (font (size 1.27 1.27)) (hide yes)))
  (pin "1"))
 (symbol
  (lib_id "00_project_library:octoprobe_breakout_BP")
  (at 53.34 147.32 270)
  (unit 1)
  (exclude_from_sim no)
  (in_bom no)
  (on_board yes)
  (dnp no)
  (fields_autoplaced yes)
  (property "Reference" "BP222" (at 58.42 146.0499 90) (effects (font (size 1.27 1.27)) (justify left)))
  (property "Value" "USB_PROBE_PWR" (at 58.42 148.5899 90) (effects (font (size 1.27 1.27)) (justify left)))
  (property "Footprint" "00_project_library:octoprobe_breakout_PB" (at 53.34 152.4 0) (effects (font (size 1.27 1.27)) (hide yes)))
  (property "Datasheet" "https://www.roth-elektronik.com/de/produkte/detail/artnr/RE233-LF/category/Laborkarten+Dual+Inline" (at 53.34 152.4 0) (effects (font (size 1.27 1.27)) (hide yes)))
  (property "Description" "Octoprobe Prototype Board" (at 53.34 147.32 0) (effects (font (size 1.27 1.27)) (hide yes)))
  (pin "1"))
 (symbol
  (lib_id "power:GND")
  (at 125.73 116.84 0)
  (unit 1)
  (exclude_from_sim no)
  (in_bom yes)
  (on_board yes)
  (dnp no)
  (property "Reference" "#PWR0104" (at 125.73 123.19 0) (effects (font (size 0.8 0.8)) (hide yes)))
  (property "Value" "GND" (at 125.603 120.4722 0) (effects (font (size 0.8 0.8))))
  (property "Footprint" "" (at 125.73 116.84 0) (effects (font (size 1.27 1.27)) (hide yes)))
  (property "Datasheet" "" (at 125.73 116.84 0) (effects (font (size 1.27 1.27)) (hide yes)))
  (property "Description" "Power symbol creates a global label with name \"GND\" , ground" (at 125.73 116.84 0) (effects (font (size 1.27 1.27)) (hide yes)))
  (pin "1"))
 (symbol
  (lib_id "00_project_library:octoprobe_NetTie_USB_Differential")
  (at 113.03 106.68 0)
  (mirror y)
  (unit 1)
  (exclude_from_sim no)
  (in_bom no)
  (on_board yes)
  (dnp no)
  (property "Reference" "NT106" (at 112.776 111.506 0) (effects (font (size 1.27 1.27))))
  (property "Value" "octoprobe_NetTie_USB_Differential" (at 113.03 111.76 0) (effects (font (size 1.27 1.27)) (hide yes)))
  (property "Footprint" "00_project_library:octoprobe_NetTie_USB_Differential" (at 118.11 114.3 0) (effects (font (size 1.27 1.27)) (hide yes)))
  (property "Datasheet" "~" (at 113.03 106.68 0) (effects (font (size 1.27 1.27)) (hide yes)))
  (property "Description" "Net tie, 4 pins" (at 106.68 119.38 0) (effects (font (size 1.27 1.27)) (hide yes)))
  (pin "3")
  (pin "4")
  (pin "2")
  (pin "1"))
 (symbol
  (lib_id "Graphic:Logo_Open_Hardware_Small")
  (at 271.78 173.99 0)
  (unit 1)
  (exclude_from_sim no)
  (in_bom no)
  (on_board yes)
  (dnp no)
  (fields_autoplaced yes)
  (property "Reference" "Logo_open_hardware101" (at 271.78 167.005 0) (effects (font (size 1.27 1.27)) (hide yes)))
  (property "Value" "Logo_Open_Hardware_Small" (at 271.78 179.705 0) (effects (font (size 1.27 1.27)) (hide yes)))
  (property "Footprint" "Symbol:OSHW-Logo2_9.8x8mm_SilkScreen" (at 271.78 173.99 0) (effects (font (size 1.27 1.27)) (hide yes)))
  (property "Datasheet" "~" (at 271.78 173.99 0) (effects (font (size 1.27 1.27)) (hide yes)))
  (property "Description" "Open Hardware logo, small" (at 271.78 173.99 0) (effects (font (size 1.27 1.27)) (hide yes))))
 (symbol
  (lib_id "Device:R")
  (at 100.33 67.31 270)
  (unit 1)
  (exclude_from_sim no)
  (in_bom yes)
  (on_board yes)
  (dnp no)
  (property "Reference" "R101" (at 100.33 69.342 90) (effects (font (size 1.27 1.27))))
  (property "Value" "2k2" (at 100.33 67.4116 90) (effects (font (size 0.8 0.8))))
  (property "Footprint" "Resistor_SMD:R_0805_2012Metric" (at 100.33 65.532 90) (effects (font (size 1.27 1.27)) (hide yes)))
  (property "Datasheet" "~" (at 100.33 67.31 0) (effects (font (size 1.27 1.27)) (hide yes)))
  (property "Description" "" (at 100.33 67.31 0) (effects (font (size 1.27 1.27)) (hide yes)))
  (pin "1")
  (pin "2"))
 (symbol
  (lib_id "00_project_library:octoprobe_NetTie_USB_Differential")
  (at 78.74 39.37 0)
  (mirror x)
  (unit 1)
  (exclude_from_sim no)
  (in_bom no)
  (on_board yes)
  (dnp no)
  (property "Reference" "NT103" (at 78.74 41.91 0) (effects (font (size 1.27 1.27))))
  (property "Value" "octoprobe_NetTie_USB_Differential" (at 78.74 41.91 0) (effects (font (size 1.27 1.27)) (hide yes)))
  (property "Footprint" "00_project_library:octoprobe_NetTie_USB_Differential" (at 73.66 31.75 0) (effects (font (size 1.27 1.27)) (hide yes)))
  (property "Datasheet" "~" (at 78.74 39.37 0) (effects (font (size 1.27 1.27)) (hide yes)))
  (property "Description" "Net tie, 4 pins" (at 85.09 26.67 0) (effects (font (size 1.27 1.27)) (hide yes)))
  (pin "3")
  (pin "4")
  (pin "2")
  (pin "1"))
 (symbol
  (lib_id "Device:R")
  (at 129.54 144.78 270)
  (unit 1)
  (exclude_from_sim no)
  (in_bom yes)
  (on_board yes)
  (dnp no)
  (property "Reference" "R221" (at 129.54 147.32 90) (effects (font (size 1.27 1.27))))
  (property "Value" "0R" (at 129.54 144.8816 90) (effects (font (size 0.8 0.8))))
  (property "Footprint" "Resistor_SMD:R_0603_1608Metric" (at 129.54 143.002 90) (effects (font (size 0.8 0.8)) (hide yes)))
  (property "Datasheet" "~" (at 129.54 144.78 0) (effects (font (size 1.27 1.27)) (hide yes)))
  (property "Description" "" (at 129.54 144.78 0) (effects (font (size 1.27 1.27)) (hide yes)))
  (pin "1")
  (pin "2"))
 (sheet
  (at 215.9 81.28)
  (size 44.958 12.7)
  (exclude_from_sim no)
  (in_bom yes)
  (on_board yes)
  (dnp no)
  (fields_autoplaced yes)
  (stroke (width 0.1524) (type solid))
  (fill (color 0 0 0 0.0000))
  (property "Sheetname" "RP2 CPU" (at 215.9 80.5684 0) (effects (font (size 1.27 1.27)) (justify left bottom)))
  (property "Sheetfile" "pcb_tentacle_cpu.kicad_sch" (at 215.9 94.5646 0) (effects (font (size 1.27 1.27)) (justify left top)))
  (pin "12MHz" output (at 215.9 86.36 180) (effects (font (size 1.27 1.27)) (justify left))))
 (sheet
  (at 215.9 143.51)
  (size 45.72 12.7)
  (exclude_from_sim no)
  (in_bom yes)
  (on_board yes)
  (dnp no)
  (fields_autoplaced yes)
  (stroke (width 0.1524) (type solid))
  (fill (color 0 0 0 0.0000))
  (property "Sheetname" "Prototype Area" (at 215.9 142.7984 0) (effects (font (size 1.27 1.27)) (justify left bottom)))
  (property "Sheetfile" "pcb_tentacle_prototype_area.kicad_sch" (at 215.9 156.7946 0) (effects (font (size 1.27 1.27)) (justify left top))))
 (sheet
  (at 215.9 121.92)
  (size 45.72 12.7)
  (exclude_from_sim no)
  (in_bom yes)
  (on_board yes)
  (dnp no)
  (fields_autoplaced yes)
  (stroke (width 0.1524) (type solid))
  (fill (color 0 0 0 0.0000))
  (property "Sheetname" "Relay Breakout" (at 215.9 121.2084 0) (effects (font (size 1.27 1.27)) (justify left bottom)))
  (property "Sheetfile" "pcb_tentacle_relay_breakout.kicad_sch" (at 215.9 135.2046 0) (effects (font (size 1.27 1.27)) (justify left top))))
 (sheet
  (at 215.9 58.42)
  (size 44.45 12.7)
  (exclude_from_sim no)
  (in_bom yes)
  (on_board yes)
  (dnp no)
  (fields_autoplaced yes)
  (stroke (width 0.1524) (type solid))
  (fill (color 0 0 0 0.0000))
  (property "Sheetname" "Regulator 3V3" (at 215.9 57.7084 0) (effects (font (size 1.27 1.27)) (justify left bottom)))
  (property "Sheetfile" "pcb_tentacle_regulator3V3.kicad_sch" (at 215.9 71.7046 0) (effects (font (size 1.27 1.27)) (justify left top))))
 (sheet
  (at 215.9 101.6)
  (size 44.958 12.7)
  (exclude_from_sim no)
  (in_bom yes)
  (on_board yes)
  (dnp no)
  (fields_autoplaced yes)
  (stroke (width 0.1524) (type solid))
  (fill (color 0 0 0 0.0000))
  (property "Sheetname" "RP2 PROBE" (at 215.9 100.8884 0) (effects (font (size 1.27 1.27)) (justify left bottom)))
  (property "Sheetfile" "pcb_tentacle_probe.kicad_sch" (at 215.9 114.8846 0) (effects (font (size 1.27 1.27)) (justify left top)))
  (pin "12MHz" input (at 215.9 105.41 180) (effects (font (size 1.27 1.27)) (justify left))))
 (sheet
  (at 22.86 30.48)
  (size 30.48 119.38)
  (exclude_from_sim no)
  (in_bom yes)
  (on_board yes)
  (dnp no)
  (fields_autoplaced yes)
  (stroke (width 0.1524) (type solid))
  (fill (color 0 0 0 0.0000))
  (property "Sheetname" "USB Hub Chip" (at 22.86 29.7684 0) (effects (font (size 1.27 1.27)) (justify left bottom)))
  (property "Sheetfile" "pcb_tentacle_usbhubchip.kicad_sch" (at 22.86 150.4446 0) (effects (font (size 1.27 1.27)) (justify left top)))
  (pin "USB_DM1" output (at 53.34 36.83 0) (effects (font (size 1.27 1.27)) (justify right)))
  (pin "USB_DP1" output (at 53.34 39.37 0) (effects (font (size 1.27 1.27)) (justify right)))
  (pin "PRT_PWR1" output (at 53.34 52.07 0) (effects (font (size 1.27 1.27)) (justify right)))
  (pin "PRT_PWR2" output (at 53.34 77.47 0) (effects (font (size 1.27 1.27)) (justify right)))
  (pin "USB_DM2" output (at 53.34 64.77 0) (effects (font (size 1.27 1.27)) (justify right)))
  (pin "USB_DP2" output (at 53.34 67.31 0) (effects (font (size 1.27 1.27)) (justify right)))
  (pin "USB_DP3" output (at 53.34 109.22 0) (effects (font (size 1.27 1.27)) (justify right)))
  (pin "USB_DM3" output (at 53.34 106.68 0) (effects (font (size 1.27 1.27)) (justify right)))
  (pin "USB_DP4" output (at 53.34 144.78 0) (effects (font (size 1.27 1.27)) (justify right)))
  (pin "PRT_PWR4" output (at 53.34 147.32 0) (effects (font (size 1.27 1.27)) (justify right)))
  (pin "PRT_PWR3" output (at 53.34 111.76 0) (effects (font (size 1.27 1.27)) (justify right)))
  (pin "USB_DM4" output (at 53.34 142.24 0) (effects (font (size 1.27 1.27)) (justify right))))
 (sheet_instances
  (path ""
   (page "1")))
 (embedded_fonts no))
